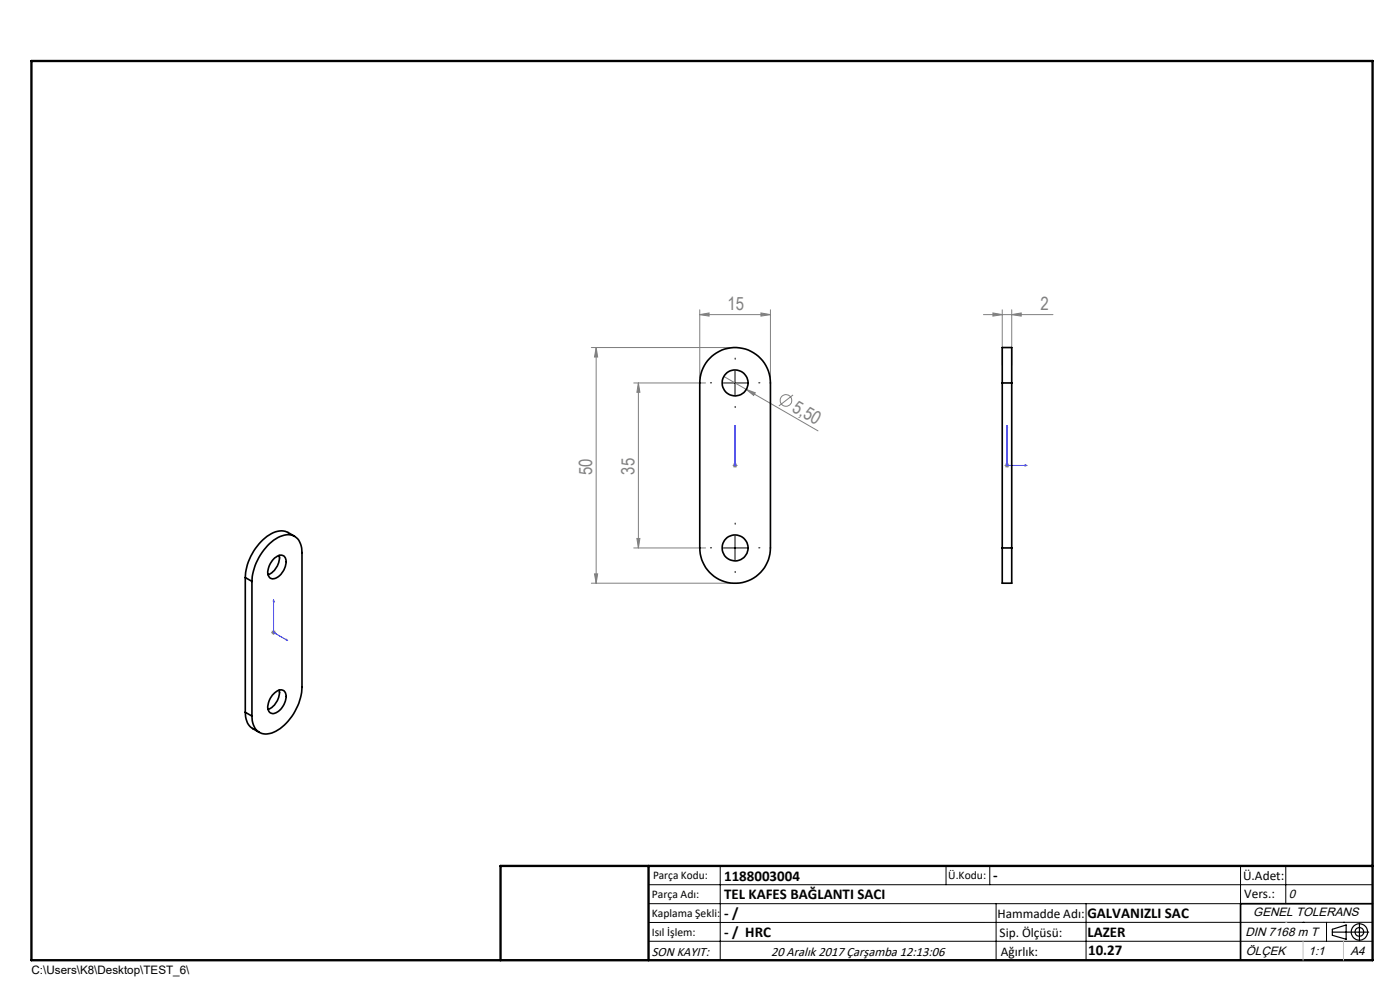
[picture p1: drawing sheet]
<svg xmlns="http://www.w3.org/2000/svg" width="297mm" height="210mm" viewBox="0 0 297 210" stroke-linecap="round" stroke-linejoin="round" font-family="sans-serif">
<g fill="none" stroke="#808080" stroke-width=".21">
<path d="M125.4 73.7h29.5M126.5 73.7l.3 2h-.7zM126.5 73.7v50M148.4 66.7l2-.3v.7zM148.4 66.7h15M148.4 65.7v14.5M153.6 79.9l19.9 11.5M161.4 66.4l2 .3-2 .4zM163.4 65.7v14.5M208.6 66.7h14.8M210.6 66.4l2 .3-2 .4zM212.6 65.7v11.8"/>
<path d="M214.6 66.7l2-.3v.7zM214.6 65.7v11.8M134.4 81.2h15.3M135.4 81.2v35M135.4 81.2l.3 2h-.6zM155.4 98.7h1.1M155.6 98.4l.7 .7M155.9 98.2v1M156.3 98.4l-.7 .7M158.3 82.6l1.9 .7-.3 .6zM168.2 83.8l-3 2.3M213.1 98.7h1"/>
<path d="M213.3 98.4l.7 .7M213.6 98.2v1M214 98.4l-.7 .7M134.4 116.2h15.3M135.1 114.2h.6l-.3 2zM57.5 134.2h1.1M57.7 133.8l.7 .7M58 133.7v.9M58.4 133.8l-.7 .7M125.4 123.7h29.5M126.1 121.7h.7l-.3 2z"/>
<circle cx="166.8" cy="84.9" r="1.24"/>
</g>
<g fill="none" stroke="#000" stroke-width=".25">
<path d="M282.6 197.7h7.8M282.6 197.1l3-.9v3l-3-.8zM288.4 195.8v3.8M106.2 203.7h185"/>
<circle cx="288.4" cy="197.7" r="1.74"/>
<circle cx="288.4" cy="197.7" r=".93"/>
</g>
<path d="M155.9 98.6v.2zM155.9 90.3v.4v-.4M155.9 98.7h.1M155.9 90.3v8.4M213.6 90.3l.1 .4h-.2zM213.6 90.3v8.4h4.3M217.5 98.6l.4 .1-.4 .1zM58 127.2l.1 .4-.1-.1zM58 127.2v7l3 1.7M60.7 135.6l.3 .3-.3-.1z" fill="none" stroke="#00f" stroke-width=".21"/>
<path d="M156 76.2v-.2M151 81.2h-.3M156 86.2v.3M161 81.2h.2M151 116.2h-.3M156 111.2v-.2M161 116.2h.2M156 121.2v.3" fill="none" stroke="#000" stroke-width=".21" stroke-dasharray="15.2 1.3 1.3 1.3"/>
<g fill="none" stroke="#000" stroke-width=".21">
<path d="M155.9 78.7v5M153.5 81.2h4.9M153.5 116.2h4.9M155.9 113.7v5M137.6 187.7h153.6M137.6 191.7h153.6M137.6 199.7h153.6M152.8 183.7v20M200.7 183.7v4M210 183.7v4M211.3 191.7v12M230.4 191.7v12"/>
<path d="M263.2 183.7v20M272.8 183.7v8M276.4 195.6h.1M281.4 195.6v4.1M285 195.6h.1M291.2 195.6l-153.6 .1"/>
</g>
<path d="M291.2 191.7h-28v12" fill="none" stroke="#000" stroke-width=".35"/>
<path d="M6.7 12.9h284.5v190.8h-284.5zM137.6 183.7v20M291.2 183.7h-185v20" fill="none" stroke="#000" stroke-width=".5"/>
<path d="M276.4 199.7v4M285 199.7v4" fill="none" stroke="#c0c0c0" stroke-width=".21"/>
<path d="M272.8 195.6h.1" fill="none" stroke="#c0c0c0" stroke-width=".25"/>
<g fill="#00f">
<path d="M155.9 98.6v.2zM155.9 90.3v.4z"/>
<path d="M60.7 135.6l.3 .3-.3-.1zM58 127.2l.1 .4-.1-.1z"/>
<path d="M217.5 98.6l.4 .1-.4 .1zM213.6 90.3l.1 .4h-.2z"/>
</g>
<g fill="#808080">
<path d="M158.3 82.6l1.9 .7-.3 .6z"/>
<path d="M210.6 66.4l2 .3-2 .4zM214.6 66.7l2-.3v.7z"/>
<path d="M148.4 66.7l2-.3v.7zM161.4 66.4l2 .3-2 .4z"/>
<path d="M126.1 121.7h.7l-.3 2zM126.5 73.7l.3 2h-.7z"/>
<path d="M135.4 81.2l.3 2h-.6zM135.1 114.2h.6l-.3 2z"/>
</g>
<g fill="none" stroke="#000" stroke-width=".35">
<path d="M150.5 76.1a7.5 7.5 0 0 1 8.3-1.8 7.5 7.5 0 0 1 4.6 6.9v35a7.5 7.5 0 0 1-7.5 7.5 7.5 7.5 0 0 1-7.5-7.5v-35a7.4 7.4 0 0 1 2.1-5.1zM212.6 81.2v-7.5h2v7.5M212.6 81.2h2M212.6 81.2v35M214.6 81.2v35M58 118.6a1.79 1.79 0 0 1 2.3-.6 2.86 2.86 0 0 1-.5 3.5 2.13 2.13 0 0 1-2.4 1.2 2.16 2.16 0 0 1-.2-2.8zM59.2 117.8a4 4 0 0 1-2.3 4.1M62.5 113.8l-1.4-.8a4.4 4.4 0 0 0-4.9 1.1 11.7 11.7 0 0 0-4.2 8.4M212.6 116.2v7.5h2v-7.5M212.6 116.2h2M52 122.5l1.4 .8M52 122.5v28.6"/>
<path d="M53.4 123.3a11.5 11.5 0 0 1 6-9.5 3.1 3.1 0 0 1 4.6 2.9l.1 29.1a11.3 11.3 0 0 1-6.5 9.7 3 3 0 0 1-4.1-3.1l-.1-.5M53.4 123.3v28.6M52 151.1a3.7 3.7 0 0 0 1.6 3.4l1.4 .9M52 151.1l1.4 .8M58.3 147a1.32 1.32 0 0 1 2.2-.1 3.7 3.7 0 0 1-2.7 4.5 1.55 1.55 0 0 1-.9-2.3l.5-1zM59.2 146.4a4 4 0 0 1-2.3 4.1"/>
<circle cx="155.9" cy="81.2" r="2.75"/>
<circle cx="155.9" cy="116.2" r="2.75"/>
</g>
<g font-size="3.9" fill="#808080">
<text x="154.3" y="65.8">15</text>
<text x="220.8" y="65.8">2</text>
<text x="167.9" y="87.1" transform="rotate(30 167.9 87.1)">5,50</text>
<text x="125.6" y="100.7" transform="rotate(-90 125.6 100.7)">50</text>
<text x="134.6" y="100.7" transform="rotate(-90 134.6 100.7)">35</text>
</g>
<g font-size="3.2">
<text x="153.6" y="186.8">1188003004</text>
<text x="153.6" y="190.8">TEL KAFES BAĞLANTI SACI</text>
<text x="210.7" y="186.6">-</text>
<text x="153.6" y="194.8">- /</text>
<text x="230.7" y="194.8">GALVANIZLI SAC</text>
<text x="153.6" y="198.8">- / HRC</text>
<text x="230.7" y="198.7">LAZER</text>
<text x="230.8" y="202.6">10.27</text>
</g>
<g font-size="2.8">
<text x="263.7" y="186.7">Ü.Adet:</text>
<text x="263.9" y="190.5">Vers.:</text>
<text x="211.6" y="194.8">Hammadde Adı:</text>
<text x="138.3" y="202.8">SON KAYIT:</text>
<text x="163.6" y="202.8">20 Aralık 2017 Çarşamba 12:13:06</text>
<text x="212.1" y="198.7">Sip. Ölçüsü:</text>
<text x="212.3" y="202.7">Ağırlık:</text>
</g>
<g font-size="2.6">
<text x="273.4" y="190.4">0</text>
<text x="265.9" y="194.4">GENEL TOLERANS</text>
<text x="264.2" y="198.5">DIN 7168 m T</text>
<text x="264.3" y="202.6">ÖLÇEK</text>
<text x="277.6" y="202.6">1:1</text>
<text x="286.5" y="202.6">A4</text>
</g>
<g font-size="2.5">
<text x="138.3" y="190.5">Parça Adı:</text>
<text x="138.5" y="186.5">Parça Kodu:</text>
<text x="201.2" y="186.5">Ü.Kodu:</text>
<text x="138.3" y="194.5">Kaplama Şekli:</text>
<text x="138.3" y="198.6">Isıl İşlem:</text>
<text x="6.7" y="206.7">C:\Users\K8\Desktop\TEST_6\</text>
</g>
</svg>
